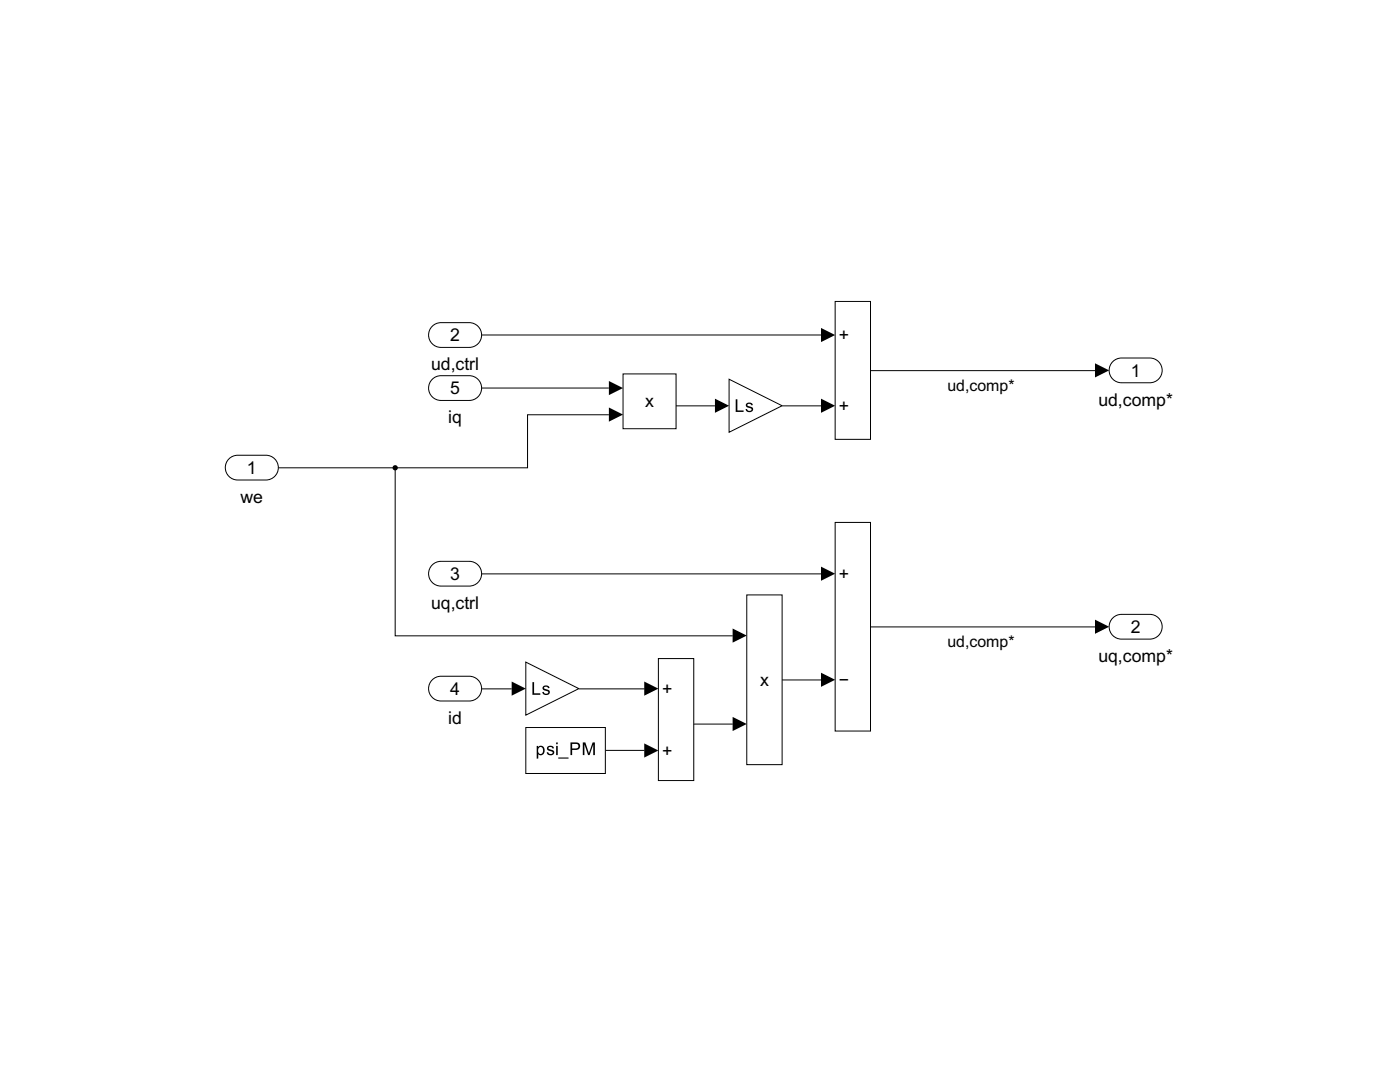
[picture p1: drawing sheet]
<svg xmlns="http://www.w3.org/2000/svg" width="279mm" height="216mm" viewBox="0 0 279 216" stroke-linecap="round" stroke-linejoin="round" font-family="sans-serif">
<path d="M221.9 72.4a2.46 2.46 0 0 1 1.9-1h5.7a2.47 2.47 0 0 1 2.4 2.5 2.47 2.47 0 0 1-2.4 2.5h-5.7a2.47 2.47 0 0 1-2.2-1.4 2.47 2.47 0 0 1 .3-2.6z" fill="none" stroke="#000" stroke-width=".2"/>
<path d="M124.3 74.6h10.6v10.9h-10.6z" fill="#fff"/>
<path d="M124.3 74.6h10.6v10.9h-10.6z" fill="none" stroke="#000" stroke-width=".2"/>
<path d="M86.1 135.9a2.46 2.46 0 0 1 1.9-1h5.6a2.47 2.47 0 0 1 2.5 2.5 2.47 2.47 0 0 1-2.5 2.5h-5.6a2.47 2.47 0 0 1-2.2-1.4 2.47 2.47 0 0 1 .3-2.6z" fill="#fff"/>
<path d="M86.1 135.9a2.46 2.46 0 0 1 1.9-1h5.6a2.47 2.47 0 0 1 2.5 2.5 2.47 2.47 0 0 1-2.5 2.5h-5.6a2.47 2.47 0 0 1-2.2-1.4 2.47 2.47 0 0 1 .3-2.6z" fill="none" stroke="#000" stroke-width=".2"/>
<path d="M166.7 104.2h7v41.7h-7z" fill="#fff"/>
<path d="M166.7 104.2h7v41.7h-7z" fill="none" stroke="#000" stroke-width=".2"/>
<path d="M86.1 65.3a2.46 2.46 0 0 1 1.9-.9h5.6a2.47 2.47 0 0 1 2.5 2.5 2.47 2.47 0 0 1-2.5 2.4h-5.6a2.47 2.47 0 0 1-2.2-1.4 2.47 2.47 0 0 1 .3-2.6z" fill="#fff"/>
<path d="M86.1 65.3a2.46 2.46 0 0 1 1.9-.9h5.6a2.47 2.47 0 0 1 2.5 2.5 2.47 2.47 0 0 1-2.5 2.4h-5.6a2.47 2.47 0 0 1-2.2-1.4 2.47 2.47 0 0 1 .3-2.6z" fill="none" stroke="#000" stroke-width=".2"/>
<path d="M104.9 132.1l10.6 5.3-10.6 5.3z" fill="#fff"/>
<path d="M106.3 136.1h.3v2.2h1.2v.3h-1.5zM108.4 137a.8 .8 0 0 1 1.3 .3h-.3a.36 .36 0 0 0-.4-.3 .36 .36 0 0 0-.3 .4l.1 .1a.79 .79 0 0 1 .9 .8 .81 .81 0 0 1-.8 .4 .81 .81 0 0 1-.7-.6l.3-.1a.41 .41 0 0 0 .5 .5 .41 .41 0 0 0 .3-.5l-.1-.1a.81 .81 0 0 1-.9-.7z" fill="#000"/>
<path d="M104.9 132.1l10.6 5.3-10.6 5.3z" fill="none" stroke="#000" stroke-width=".2"/>
<path d="M86.1 75.9a2.46 2.46 0 0 1 1.9-.9h5.6a2.47 2.47 0 0 1 2.5 2.4 2.47 2.47 0 0 1-2.5 2.5h-5.6a2.47 2.47 0 0 1-2.2-1.4 2.47 2.47 0 0 1 .3-2.6z" fill="#fff"/>
<path d="M86.1 75.9a2.46 2.46 0 0 1 1.9-.9h5.6a2.47 2.47 0 0 1 2.5 2.4 2.47 2.47 0 0 1-2.5 2.5h-5.6a2.47 2.47 0 0 1-2.2-1.4 2.47 2.47 0 0 1 .3-2.6z" fill="none" stroke="#000" stroke-width=".2"/>
<path d="M86.5 112.5l.9-.4 .6-.1h5.6a2.47 2.47 0 0 1 2.5 2.5 2.47 2.47 0 0 1-2.5 2.4h-5.6a2.47 2.47 0 0 1-2.3-1.6 2.47 2.47 0 0 1 .8-2.8z" fill="#fff"/>
<path d="M86.1 112.9a2.46 2.46 0 0 1 1.9-.9h5.6a2.47 2.47 0 0 1 2.5 2.5 2.47 2.47 0 0 1-2.5 2.4h-5.6a2.47 2.47 0 0 1-2.2-1.4 2.47 2.47 0 0 1 .3-2.6z" fill="none" stroke="#000" stroke-width=".2"/>
<path d="M221.9 123.5a2.46 2.46 0 0 1 1.9-.9h5.7a2.47 2.47 0 0 1 2.4 2.5 2.47 2.47 0 0 1-2.4 2.4h-5.7a2.47 2.47 0 0 1-2.2-1.4 2.47 2.47 0 0 1 .3-2.6z" fill="#fff"/>
<path d="M221.9 123.5a2.46 2.46 0 0 1 1.9-.9h5.7a2.47 2.47 0 0 1 2.4 2.5 2.47 2.47 0 0 1-2.4 2.4h-5.7a2.47 2.47 0 0 1-2.2-1.4 2.47 2.47 0 0 1 .3-2.6z" fill="none" stroke="#000" stroke-width=".2"/>
<path d="M145.5 75.7l10.6 5.3-10.6 5.3z" fill="#fff"/>
<path d="M146.8 79.7h.4v2.2h1.2v.3h-1.6zM149 80.5a.8 .8 0 0 1 1.2 .3l-.3 .1a.36 .36 0 0 0-.4-.4 .36 .36 0 0 0-.3 .5h.2a.79 .79 0 0 1 .9 .8 .81 .81 0 0 1-.8 .4 .81 .81 0 0 1-.7-.5l.3-.1a.41 .41 0 0 0 .4 .4 .41 .41 0 0 0 .4-.5h-.1a.81 .81 0 0 1-.9-.8z" fill="#000"/>
<path d="M145.5 75.7l10.6 5.3-10.6 5.3z" fill="none" stroke="#000" stroke-width=".2"/>
<path d="M104.9 145.2h15.9v9.1h-15.9z" fill="#fff"/>
<path d="M107.1 148.8h.3v.3a.82 .82 0 0 1 1.1-.1 .82 .82 0 0 1 .2 1.1 .72 .72 0 0 1-.5 .6 .72 .72 0 0 1-.8-.2v.9h-.3zM107.5 149.2a.63 .63 0 0 0-.1 .9 .63 .63 0 0 0 .8 .2 .71 .71 0 0 0 .2-.8 .71 .71 0 0 0-.7-.4zM109.3 149a.8 .8 0 0 1 1.3 .3l-.4 .1a.36 .36 0 0 0-.4-.4 .36 .36 0 0 0-.3 .4l.2 .1a.79 .79 0 0 1 .9 .8 .81 .81 0 0 1-.8 .4 .81 .81 0 0 1-.7-.6h.3a.41 .41 0 0 0 .5 .4 .41 .41 0 0 0 .3-.5h-.1a.81 .81 0 0 1-.9-.8zM111 148.1h.3v.4h-.3zM111 148.8h.3v1.9h-.3zM111.4 151.1h2.1v.3h-2.1zM113.8 148.1h1a.77 .77 0 0 1 1 .8 .77 .77 0 0 1-1 .7h-.6v1.1h-.4zM114.2 148.4v.9h.6a.47 .47 0 0 0 .6-.4 .47 .47 0 0 0-.6-.5zM116.3 148.1h.5l.7 2.2 .8-2.2h.4v2.6h-.3v-2.1l-.7 2.1h-.3l-.8-2.2v2.2h-.3z" fill="#000"/>
<path d="M104.9 145.2h15.9v9.1h-15.9z" fill="none" stroke="#000" stroke-width=".2"/>
<path d="M131.4 131.4h7.1v24.4h-7.1z" fill="#fff"/>
<path d="M131.4 131.4h7.1v24.4h-7.1z" fill="none" stroke="#000" stroke-width=".2"/>
<path d="M166.7 60.1h7v27.6h-7z" fill="#fff"/>
<path d="M166.7 60.1h7v27.6h-7z" fill="none" stroke="#000" stroke-width=".2"/>
<path d="M45.9 91.4l1-.5 .5-.1h5.7a2.47 2.47 0 0 1 2.4 2.5 2.47 2.47 0 0 1-2.4 2.5h-5.7a2.47 2.47 0 0 1-2.3-1.7 2.47 2.47 0 0 1 .8-2.7z" fill="#fff"/>
<path d="M45.5 91.8a2.46 2.46 0 0 1 1.9-1h5.7a2.47 2.47 0 0 1 2.4 2.5 2.47 2.47 0 0 1-2.4 2.5h-5.7a2.47 2.47 0 0 1-2.2-1.4 2.47 2.47 0 0 1 .3-2.6z" fill="none" stroke="#000" stroke-width=".2"/>
<path d="M149 118.7h7.1v33.9h-7.1z" fill="#fff"/>
<g fill="none" stroke="#000" stroke-width=".2">
<path d="M96.1 77.4h25.4M96.1 66.8h67.7M173.8 74h44.7M55.6 93.3h23.3M78.9 93.3v33.6h67.3M121.5 82.8h-16.2v10.5h-26.4M134.9 81h7.8M156.1 81h7.7M96.1 114.5h67.7M149 118.7h7.1v33.9h-7.1zM96.1 137.5h6M115.5 137.5h13.1"/>
<path d="M156.1 135.7h7.7M173.8 125.1h44.7M120.9 149.7h7.7M138.5 144.5h7.7"/>
</g>
<g fill="#000">
<path d="M121.5 76l2.8 1.4-2.8 1.4zM163.9 65.4l2.8 1.5-2.8 1.4zM218.5 72.5l2.9 1.4-2.9 1.4zM121.5 81.3l2.8 1.4-2.8 1.4zM142.7 79.6l2.8 1.4-2.8 1.4zM163.9 79.6l2.8 1.4-2.8 1.4zM163.9 113.1l2.8 1.4-2.8 1.4zM102.1 136l2.8 1.4-2.8 1.4zM128.6 136l2.8 1.4-2.8 1.4zM146.2 125.4l2.8 1.4-2.8 1.4zM163.9 134.2l2.8 1.4-2.8 1.5zM218.5 123.6l2.9 1.5-2.9 1.4z"/>
<path d="M128.6 148.3l2.8 1.5-2.8 1.4zM146.2 143.1l2.8 1.4-2.8 1.4z"/>
</g>
<circle cx="78.9" cy="93.3" r=".53" fill="#000"/>
<g font-size="3.5">
<text x="89.8" y="68.1">2</text>
<text x="167.4" y="68.1">+</text>
<text x="86" y="73.9">ud,ctrl</text>
<text x="225.7" y="75.1">1</text>
<text x="89.8" y="78.7">5</text>
<text x="128.7" y="81.1">x</text>
<text x="167.4" y="82.2">+</text>
<text x="219.2" y="81">ud,comp*</text>
<text x="89.5" y="84.5">iq</text>
<text x="49.3" y="94.5">1</text>
<text x="48" y="100.4">we</text>
<text x="89.8" y="115.7">3</text>
<text x="167.4" y="115.7">+</text>
<text x="86" y="121.5">uq,ctrl</text>
<text x="225.7" y="126.3">2</text>
<text x="151.7" y="136.9">x</text>
<text x="167.4" y="136.9">−</text>
<text x="219.2" y="132.1">uq,comp*</text>
<text x="89.8" y="138.6">4</text>
<text x="132.1" y="138.6">+</text>
<text x="89.5" y="144.5">id</text>
<text x="132.1" y="151">+</text>
</g>
<g font-size="3.2">
<text x="189.1" y="78">ud,comp*</text>
<text x="189.1" y="129.1">ud,comp*</text>
</g>
</svg>
